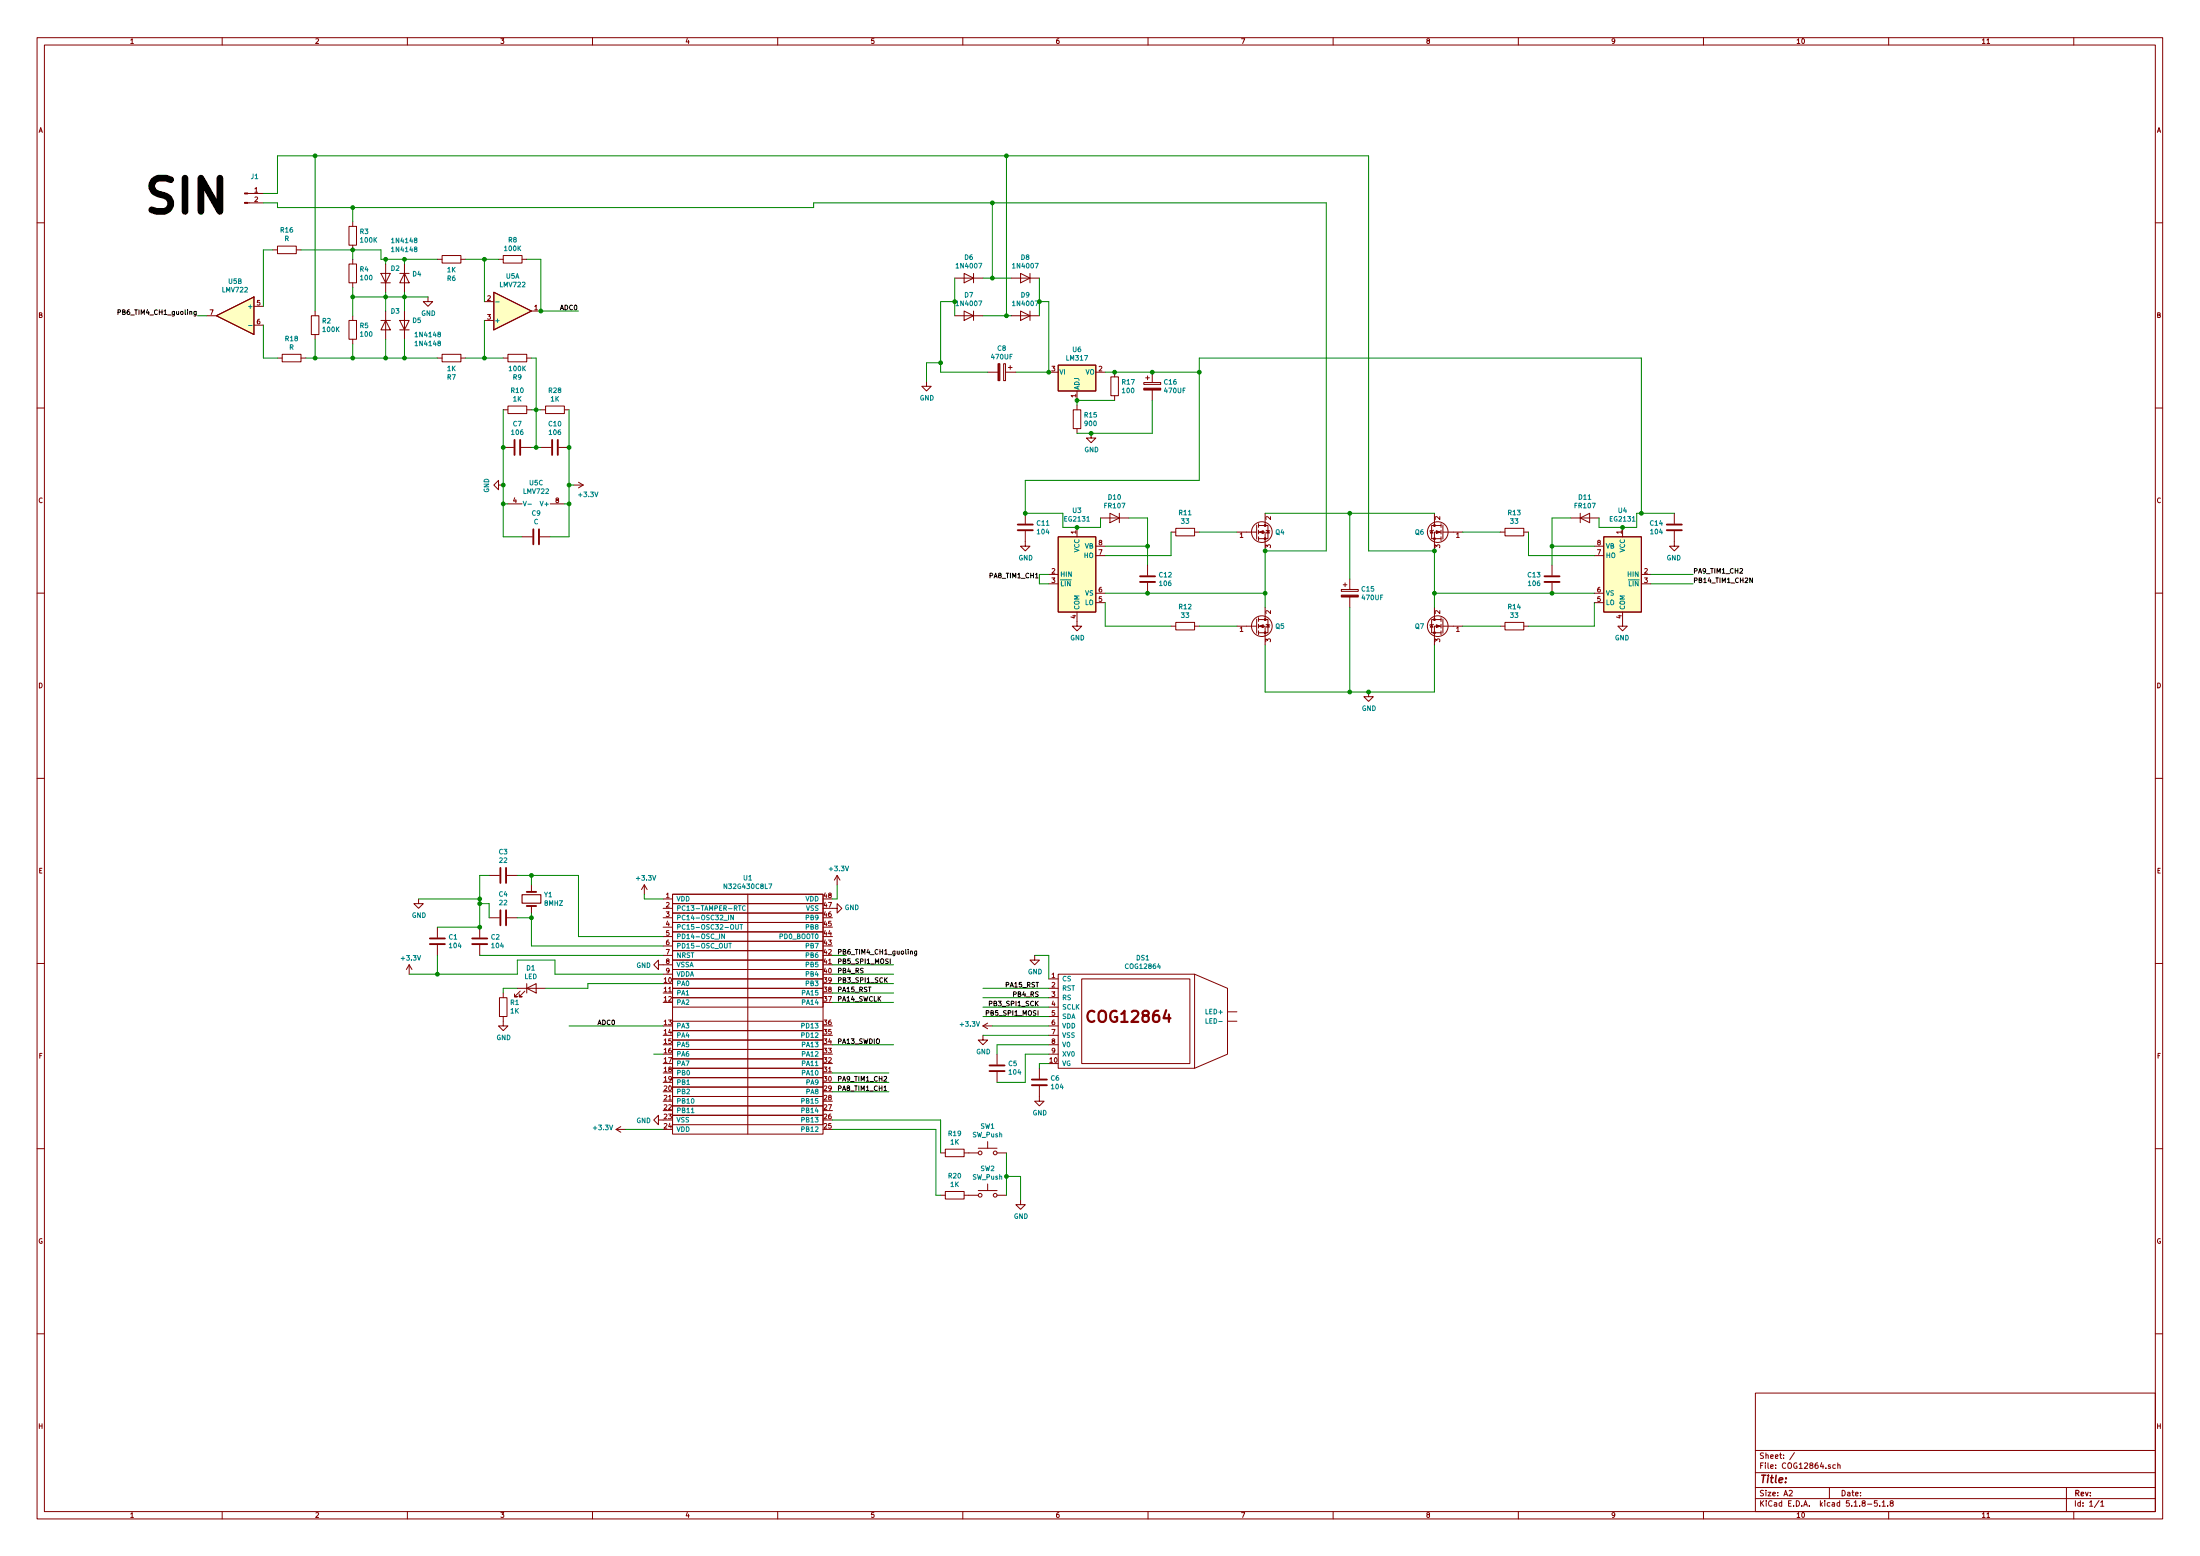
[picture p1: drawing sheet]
EESchema Schematic File Version 4
EELAYER 30 0
EELAYER END
$Descr A2 23386 16535
encoding utf-8
Sheet 1 1
Title ""
Date ""
Rev ""
Comp ""
Comment1 ""
Comment2 ""
Comment3 ""
Comment4 ""
$EndDescr
$Comp
L COG12864-rescue:N32G430C8L7-N32G430C8L7 U1
U 1 1
P 7950 10800
F 0 "U1" H 7950 12275 50  0000 C CNN
F 1 "N32G430C8L7" H 7950 12184 50  0000 C CNN
F 2 "" H 7900 12200 50  0001 C CNN
F 3 "" H 7900 12200 50  0001 C CNN
	1    7950 10800
	1    0    0    -1  
$EndComp
Text Label 8900 10450 0    50   ~ 0
PB3_SPI1_SCK
Text Label 8900 10250 0    50   ~ 0
PB5_SPI1_MOSI
$Comp
L power:GND #PWR012
U 1 1
P 11000 10150
F 0 "#PWR012" H 11000 9900 50  0001 C CNN
F 1 "GND" H 11005 9977 50  0000 C CNN
F 2 "" H 11000 10150 50  0001 C CNN
F 3 "" H 11000 10150 50  0001 C CNN
	1    11000 10150
	1    0    0    -1  
$EndComp
Wire Wire Line
	11000 10150 11150 10150
Wire Wire Line
	11150 10150 11150 10400
Text Label 8900 10550 0    50   ~ 0
PA15_RST
Text Label 8900 10350 0    50   ~ 0
PB4_RS
Text Label 11050 10800 2    50   ~ 0
PB5_SPI1_MOSI
Text Label 11050 10700 2    50   ~ 0
PB3_SPI1_SCK
Wire Wire Line
	11150 10800 10450 10800
Wire Wire Line
	10450 10700 11150 10700
Wire Wire Line
	10450 10600 11150 10600
Wire Wire Line
	10450 10500 11150 10500
Wire Wire Line
	8850 10250 9500 10250
Wire Wire Line
	8850 10450 9500 10450
$Comp
L power:+3.3V #PWR011
U 1 1
P 10550 10900
F 0 "#PWR011" H 10550 10750 50  0001 C CNN
F 1 "+3.3V" V 10565 11028 50  0000 L CNN
F 2 "" H 10550 10900 50  0001 C CNN
F 3 "" H 10550 10900 50  0001 C CNN
	1    10550 10900
	0    -1   -1   0   
$EndComp
$Comp
L power:GND #PWR010
U 1 1
P 10450 11000
F 0 "#PWR010" H 10450 10750 50  0001 C CNN
F 1 "GND" H 10455 10827 50  0000 C CNN
F 2 "" H 10450 11000 50  0001 C CNN
F 3 "" H 10450 11000 50  0001 C CNN
	1    10450 11000
	1    0    0    -1  
$EndComp
$Comp
L Device:C C6
U 1 1
P 11050 11500
F 0 "C6" H 11165 11546 50  0000 L CNN
F 1 "104" H 11165 11455 50  0000 L CNN
F 2 "" H 11088 11350 50  0001 C CNN
F 3 "~" H 11050 11500 50  0001 C CNN
	1    11050 11500
	1    0    0    -1  
$EndComp
$Comp
L Device:C C5
U 1 1
P 10600 11350
F 0 "C5" H 10485 11304 50  0000 R CNN
F 1 "104" H 10485 11395 50  0000 R CNN
F 2 "" H 10638 11200 50  0001 C CNN
F 3 "~" H 10600 11350 50  0001 C CNN
	1    10600 11350
	-1   0    0    1   
$EndComp
Wire Wire Line
	10600 11500 10900 11500
Wire Wire Line
	10900 11500 10900 11200
Wire Wire Line
	10900 11200 11150 11200
Wire Wire Line
	10600 11200 10600 11100
Wire Wire Line
	10600 11100 11150 11100
Wire Wire Line
	10550 10900 11150 10900
Wire Wire Line
	10450 11000 11150 11000
Wire Wire Line
	11050 11350 11050 11300
Wire Wire Line
	11050 11300 11150 11300
$Comp
L power:GND #PWR013
U 1 1
P 11050 11650
F 0 "#PWR013" H 11050 11400 50  0001 C CNN
F 1 "GND" H 11055 11477 50  0000 C CNN
F 2 "" H 11050 11650 50  0001 C CNN
F 3 "" H 11050 11650 50  0001 C CNN
	1    11050 11650
	1    0    0    -1  
$EndComp
$Comp
L COG12864:COG12864 DS1
U 1 1
P 12000 10750
F 0 "DS1" H 12150 11325 50  0000 C CNN
F 1 "COG12864" H 12150 11234 50  0000 C CNN
F 2 "" H 11900 11200 50  0001 C CNN
F 3 "" H 11900 11200 50  0001 C CNN
	1    12000 10750
	1    0    0    -1  
$EndComp
Text Label 8900 11100 0    50   ~ 0
PA13_SWDIO
Text Label 8900 10650 0    50   ~ 0
PA14_SWCLK
Wire Wire Line
	8850 10650 9500 10650
Wire Wire Line
	8850 11100 9500 11100
Wire Wire Line
	8850 10350 9500 10350
Wire Wire Line
	8850 10550 9500 10550
Text Label 11050 10500 2    50   ~ 0
PA15_RST
Text Label 11050 10600 2    50   ~ 0
PB4_RS
$Comp
L Device:LED D1
U 1 1
P 5650 10500
F 0 "D1" H 5643 10717 50  0000 C CNN
F 1 "LED" H 5643 10626 50  0000 C CNN
F 2 "" H 5650 10500 50  0001 C CNN
F 3 "~" H 5650 10500 50  0001 C CNN
	1    5650 10500
	1    0    0    -1  
$EndComp
$Comp
L Device:R R1
U 1 1
P 5350 10700
F 0 "R1" H 5280 10654 50  0000 R CNN
F 1 "1K" H 5280 10745 50  0000 R CNN
F 2 "" V 5280 10700 50  0001 C CNN
F 3 "~" H 5350 10700 50  0001 C CNN
	1    5350 10700
	-1   0    0    1   
$EndComp
$Comp
L power:GND #PWR03
U 1 1
P 5350 10850
F 0 "#PWR03" H 5350 10600 50  0001 C CNN
F 1 "GND" H 5355 10677 50  0000 C CNN
F 2 "" H 5350 10850 50  0001 C CNN
F 3 "" H 5350 10850 50  0001 C CNN
	1    5350 10850
	1    0    0    -1  
$EndComp
$Comp
L power:+3.3V #PWR05
U 1 1
P 6850 9500
F 0 "#PWR05" H 6850 9350 50  0001 C CNN
F 1 "+3.3V" H 6865 9673 50  0000 C CNN
F 2 "" H 6850 9500 50  0001 C CNN
F 3 "" H 6850 9500 50  0001 C CNN
	1    6850 9500
	1    0    0    -1  
$EndComp
$Comp
L power:+3.3V #PWR09
U 1 1
P 8900 9400
F 0 "#PWR09" H 8900 9250 50  0001 C CNN
F 1 "+3.3V" H 8915 9573 50  0000 C CNN
F 2 "" H 8900 9400 50  0001 C CNN
F 3 "" H 8900 9400 50  0001 C CNN
	1    8900 9400
	1    0    0    -1  
$EndComp
Wire Wire Line
	6850 9500 6850 9550
Wire Wire Line
	6850 9550 7050 9550
Wire Wire Line
	8900 9400 8900 9550
Wire Wire Line
	8900 9550 8850 9550
$Comp
L power:+3.3V #PWR04
U 1 1
P 6650 12000
F 0 "#PWR04" H 6650 11850 50  0001 C CNN
F 1 "+3.3V" V 6665 12128 50  0000 L CNN
F 2 "" H 6650 12000 50  0001 C CNN
F 3 "" H 6650 12000 50  0001 C CNN
	1    6650 12000
	0    -1   -1   0   
$EndComp
Wire Wire Line
	6650 12000 7050 12000
$Comp
L power:GND #PWR07
U 1 1
P 7050 11900
F 0 "#PWR07" H 7050 11650 50  0001 C CNN
F 1 "GND" V 7055 11772 50  0000 R CNN
F 2 "" H 7050 11900 50  0001 C CNN
F 3 "" H 7050 11900 50  0001 C CNN
	1    7050 11900
	0    1    1    0   
$EndComp
$Comp
L power:GND #PWR08
U 1 1
P 8850 9650
F 0 "#PWR08" H 8850 9400 50  0001 C CNN
F 1 "GND" V 8855 9522 50  0000 R CNN
F 2 "" H 8850 9650 50  0001 C CNN
F 3 "" H 8850 9650 50  0001 C CNN
	1    8850 9650
	0    -1   -1   0   
$EndComp
$Comp
L power:GND #PWR06
U 1 1
P 7050 10250
F 0 "#PWR06" H 7050 10000 50  0001 C CNN
F 1 "GND" V 7055 10122 50  0000 R CNN
F 2 "" H 7050 10250 50  0001 C CNN
F 3 "" H 7050 10250 50  0001 C CNN
	1    7050 10250
	0    1    1    0   
$EndComp
Wire Wire Line
	6250 10450 6250 10500
Wire Wire Line
	6250 10450 7050 10450
$Comp
L power:+3.3V #PWR01
U 1 1
P 4350 10350
F 0 "#PWR01" H 4350 10200 50  0001 C CNN
F 1 "+3.3V" H 4365 10523 50  0000 C CNN
F 2 "" H 4350 10350 50  0001 C CNN
F 3 "" H 4350 10350 50  0001 C CNN
	1    4350 10350
	1    0    0    -1  
$EndComp
Wire Wire Line
	5350 10550 5350 10500
Wire Wire Line
	5350 10500 5500 10500
Wire Wire Line
	6250 10500 5800 10500
Wire Wire Line
	5900 10350 7050 10350
$Comp
L Device:Crystal Y1
U 1 1
P 5650 9550
F 0 "Y1" V 5604 9681 50  0000 L CNN
F 1 "8MHZ" V 5695 9681 50  0000 L CNN
F 2 "" H 5650 9550 50  0001 C CNN
F 3 "~" H 5650 9550 50  0001 C CNN
	1    5650 9550
	0    1    1    0   
$EndComp
$Comp
L Device:C C4
U 1 1
P 5350 9750
F 0 "C4" V 5098 9750 50  0000 C CNN
F 1 "22" V 5189 9750 50  0000 C CNN
F 2 "" H 5388 9600 50  0001 C CNN
F 3 "~" H 5350 9750 50  0001 C CNN
	1    5350 9750
	0    1    1    0   
$EndComp
$Comp
L Device:C C3
U 1 1
P 5350 9300
F 0 "C3" V 5098 9300 50  0000 C CNN
F 1 "22" V 5189 9300 50  0000 C CNN
F 2 "" H 5388 9150 50  0001 C CNN
F 3 "~" H 5350 9300 50  0001 C CNN
	1    5350 9300
	0    1    1    0   
$EndComp
$Comp
L Device:C C2
U 1 1
P 5100 10000
F 0 "C2" H 5215 10046 50  0000 L CNN
F 1 "104" H 5215 9955 50  0000 L CNN
F 2 "" H 5138 9850 50  0001 C CNN
F 3 "~" H 5100 10000 50  0001 C CNN
	1    5100 10000
	1    0    0    -1  
$EndComp
$Comp
L Device:C C1
U 1 1
P 4650 10000
F 0 "C1" H 4765 10046 50  0000 L CNN
F 1 "104" H 4765 9955 50  0000 L CNN
F 2 "" H 4688 9850 50  0001 C CNN
F 3 "~" H 4650 10000 50  0001 C CNN
	1    4650 10000
	1    0    0    -1  
$EndComp
Wire Wire Line
	5500 9300 5650 9300
Wire Wire Line
	5650 9300 5650 9400
Wire Wire Line
	5500 9750 5650 9750
Wire Wire Line
	5650 9750 5650 9700
Wire Wire Line
	5100 9850 5100 9600
Wire Wire Line
	5100 9300 5200 9300
Wire Wire Line
	5200 9750 5200 9600
Wire Wire Line
	5200 9600 5100 9600
Connection ~ 5100 9600
Wire Wire Line
	5100 9600 5100 9550
Wire Wire Line
	4650 9850 5100 9850
Connection ~ 5100 9850
Wire Wire Line
	5100 10150 7050 10150
Wire Wire Line
	4350 10350 4650 10350
Wire Wire Line
	5500 10350 5500 10200
Wire Wire Line
	5500 10200 5900 10200
Wire Wire Line
	5900 10200 5900 10350
Wire Wire Line
	4650 10150 4650 10350
Connection ~ 4650 10350
Wire Wire Line
	4650 10350 5500 10350
Wire Wire Line
	5650 9750 5650 10050
Wire Wire Line
	5650 10050 7050 10050
Connection ~ 5650 9750
Wire Wire Line
	5650 9300 6150 9300
Wire Wire Line
	6150 9300 6150 9950
Wire Wire Line
	6150 9950 7050 9950
Connection ~ 5650 9300
$Comp
L power:GND #PWR02
U 1 1
P 4450 9550
F 0 "#PWR02" H 4450 9300 50  0001 C CNN
F 1 "GND" H 4455 9377 50  0000 C CNN
F 2 "" H 4450 9550 50  0001 C CNN
F 3 "" H 4450 9550 50  0001 C CNN
	1    4450 9550
	1    0    0    -1  
$EndComp
Wire Wire Line
	4450 9550 5100 9550
Connection ~ 5100 9550
Wire Wire Line
	5100 9550 5100 9300
$Comp
L Connector:Conn_01x02_Male J1
U 1 1
P 2600 2050
F 0 "J1" H 2708 2231 50  0000 C CNN
F 1 "Conn_01x02_Male" H 2708 2140 50  0001 C CNN
F 2 "" H 2600 2050 50  0001 C CNN
F 3 "~" H 2600 2050 50  0001 C CNN
	1    2600 2050
	1    0    0    -1  
$EndComp
Text Label 6350 10900 0    50   ~ 0
ADC0
Wire Wire Line
	8850 11500 9450 11500
Wire Wire Line
	8850 11400 9450 11400
Text Label 8900 11600 0    50   ~ 0
PA8_TIM1_CH1
$Comp
L Device:R R8
U 1 1
P 5450 2750
F 0 "R8" V 5243 2750 50  0000 C CNN
F 1 "100K" V 5334 2750 50  0000 C CNN
F 2 "" V 5380 2750 50  0001 C CNN
F 3 "~" H 5450 2750 50  0001 C CNN
	1    5450 2750
	0    1    1    0   
$EndComp
$Comp
L Device:R R6
U 1 1
P 4800 2750
F 0 "R6" V 4593 2750 50  0000 C CNN
F 1 "1K" V 4684 2750 50  0000 C CNN
F 2 "" V 4730 2750 50  0001 C CNN
F 3 "~" H 4800 2750 50  0001 C CNN
	1    4800 2750
	0    1    -1   0   
$EndComp
$Comp
L Device:R R7
U 1 1
P 4800 3800
F 0 "R7" V 4593 3800 50  0000 C CNN
F 1 "1K" V 4684 3800 50  0000 C CNN
F 2 "" V 4730 3800 50  0001 C CNN
F 3 "~" H 4800 3800 50  0001 C CNN
	1    4800 3800
	0    1    -1   0   
$EndComp
$Comp
L Device:R R9
U 1 1
P 5500 3800
F 0 "R9" V 5293 3800 50  0000 C CNN
F 1 "100K" V 5384 3800 50  0000 C CNN
F 2 "" V 5430 3800 50  0001 C CNN
F 3 "~" H 5500 3800 50  0001 C CNN
	1    5500 3800
	0    1    -1   0   
$EndComp
Wire Wire Line
	5600 2750 5750 2750
Wire Wire Line
	5750 2750 5750 3300
Wire Wire Line
	5300 2750 5150 2750
Wire Wire Line
	5150 3200 5150 2750
Connection ~ 5150 2750
Wire Wire Line
	5150 2750 4950 2750
Wire Wire Line
	5150 3400 5150 3800
Wire Wire Line
	5150 3800 5350 3800
Wire Wire Line
	4950 3800 5150 3800
Connection ~ 5150 3800
Wire Wire Line
	5650 3800 5700 3800
$Comp
L Device:R R4
U 1 1
P 3750 2900
F 0 "R4" H 3820 2946 50  0000 L CNN
F 1 "100" H 3820 2855 50  0000 L CNN
F 2 "" V 3680 2900 50  0001 C CNN
F 3 "~" H 3750 2900 50  0001 C CNN
	1    3750 2900
	1    0    0    -1  
$EndComp
$Comp
L Device:R R5
U 1 1
P 3750 3500
F 0 "R5" H 3820 3546 50  0000 L CNN
F 1 "100" H 3820 3455 50  0000 L CNN
F 2 "" V 3680 3500 50  0001 C CNN
F 3 "~" H 3750 3500 50  0001 C CNN
	1    3750 3500
	1    0    0    -1  
$EndComp
Wire Wire Line
	3750 3650 3750 3800
Wire Wire Line
	3750 2650 4050 2650
Wire Wire Line
	4050 2650 4050 2750
Wire Wire Line
	2800 2150 2950 2150
Wire Wire Line
	2950 2150 2950 2200
Wire Wire Line
	2800 2050 2950 2050
Wire Wire Line
	2950 2050 2950 1650
Wire Wire Line
	8650 2200 8650 2150
$Comp
L power:GND #PWR019
U 1 1
P 5350 5150
F 0 "#PWR019" H 5350 4900 50  0001 C CNN
F 1 "GND" H 5355 4977 50  0000 C CNN
F 2 "" H 5350 5150 50  0001 C CNN
F 3 "" H 5350 5150 50  0001 C CNN
	1    5350 5150
	0    1    1    0   
$EndComp
$Comp
L power:+3.3V #PWR018
U 1 1
P 6100 5150
F 0 "#PWR018" H 6100 5000 50  0001 C CNN
F 1 "+3.3V" V 6200 5300 50  0000 C CNN
F 2 "" H 6100 5150 50  0001 C CNN
F 3 "" H 6100 5150 50  0001 C CNN
	1    6100 5150
	0    1    1    0   
$EndComp
$Comp
L Device:Q_NMOS_GDS Q6
U 1 1
P 15350 5650
F 0 "Q6" H 15555 5650 50  0000 L CNN
F 1 "Q_NMOS_GDS" H 15554 5605 50  0001 L CNN
F 2 "" H 15550 5750 50  0001 C CNN
F 3 "~" H 15350 5650 50  0001 C CNN
	1    15350 5650
	-1   0    0    -1  
$EndComp
$Comp
L Device:Q_NMOS_GDS Q7
U 1 1
P 15350 6650
F 0 "Q7" H 15555 6650 50  0000 L CNN
F 1 "Q_NMOS_GDS" H 15554 6605 50  0001 L CNN
F 2 "" H 15550 6750 50  0001 C CNN
F 3 "~" H 15350 6650 50  0001 C CNN
	1    15350 6650
	-1   0    0    -1  
$EndComp
Wire Wire Line
	15250 7350 15250 6850
$Comp
L Device:Q_NMOS_GDS Q4
U 1 1
P 13350 5650
F 0 "Q4" H 13555 5650 50  0000 L CNN
F 1 "Q_NMOS_GDS" H 13554 5605 50  0001 L CNN
F 2 "" H 13550 5750 50  0001 C CNN
F 3 "~" H 13350 5650 50  0001 C CNN
	1    13350 5650
	1    0    0    -1  
$EndComp
$Comp
L Device:Q_NMOS_GDS Q5
U 1 1
P 13350 6650
F 0 "Q5" H 13555 6650 50  0000 L CNN
F 1 "Q_NMOS_GDS" H 13554 6605 50  0001 L CNN
F 2 "" H 13550 6750 50  0001 C CNN
F 3 "~" H 13350 6650 50  0001 C CNN
	1    13350 6650
	1    0    0    -1  
$EndComp
Wire Wire Line
	13450 7350 13450 6850
Wire Wire Line
	8650 2150 10550 2150
Wire Wire Line
	14100 5850 13450 5850
Wire Wire Line
	14100 2150 14100 5850
Connection ~ 13450 5850
Wire Wire Line
	14550 1650 14550 5850
Wire Wire Line
	14550 5850 15250 5850
Connection ~ 15250 5850
Wire Wire Line
	2950 2200 3750 2200
Text Notes 2000 1900 0    354  ~ 0
~
Text Label 1500 2300 0    354  ~ 71
SIN
Wire Wire Line
	4650 2750 4300 2750
$Comp
L power:GND #PWR014
U 1 1
P 4550 3150
F 0 "#PWR014" H 4550 2900 50  0001 C CNN
F 1 "GND" H 4555 2977 50  0000 C CNN
F 2 "" H 4550 3150 50  0001 C CNN
F 3 "" H 4550 3150 50  0001 C CNN
	1    4550 3150
	1    0    0    -1  
$EndComp
Wire Wire Line
	6050 10900 7050 10900
$Comp
L Device:R R2
U 1 1
P 3350 3450
F 0 "R2" H 3420 3496 50  0000 L CNN
F 1 "100K" H 3420 3405 50  0000 L CNN
F 2 "" V 3280 3450 50  0001 C CNN
F 3 "~" H 3350 3450 50  0001 C CNN
	1    3350 3450
	1    0    0    -1  
$EndComp
$Comp
L Device:R R3
U 1 1
P 3750 2500
F 0 "R3" H 3820 2546 50  0000 L CNN
F 1 "100K" H 3820 2455 50  0000 L CNN
F 2 "" V 3680 2500 50  0001 C CNN
F 3 "~" H 3750 2500 50  0001 C CNN
	1    3750 2500
	1    0    0    -1  
$EndComp
Wire Wire Line
	3750 2350 3750 2200
Connection ~ 3750 2200
Wire Wire Line
	3350 3300 3350 1650
Wire Wire Line
	2950 1650 3350 1650
Connection ~ 3350 1650
Wire Wire Line
	3350 1650 10700 1650
Wire Wire Line
	3350 3600 3350 3800
Wire Wire Line
	3350 3800 3750 3800
Connection ~ 3750 3800
Wire Wire Line
	3750 3800 4100 3800
Wire Wire Line
	3750 2750 3750 2650
Connection ~ 3750 2650
$Comp
L Diode:1N4148 D4
U 1 1
P 4300 2950
F 0 "D4" V 4254 3030 50  0000 L CNN
F 1 "1N4148" V 3900 2800 50  0000 L CNN
F 2 "Diode_THT:D_DO-35_SOD27_P7.62mm_Horizontal" H 4300 2775 50  0001 C CNN
F 3 "https://assets.nexperia.com/documents/data-sheet/1N4148_1N4448.pdf" H 4300 2950 50  0001 C CNN
	1    4300 2950
	0    1    1    0   
$EndComp
$Comp
L Diode:1N4148 D2
U 1 1
P 4100 2950
F 0 "D2" V 4200 2900 50  0000 R CNN
F 1 "1N4148" V 4400 2900 50  0000 R CNN
F 2 "Diode_THT:D_DO-35_SOD27_P7.62mm_Horizontal" H 4100 2775 50  0001 C CNN
F 3 "https://assets.nexperia.com/documents/data-sheet/1N4148_1N4448.pdf" H 4100 2950 50  0001 C CNN
	1    4100 2950
	0    -1   -1   0   
$EndComp
Wire Wire Line
	4100 2800 4100 2750
Connection ~ 4100 2750
Wire Wire Line
	4100 2750 4050 2750
Wire Wire Line
	4300 2800 4300 2750
Connection ~ 4300 2750
Wire Wire Line
	4300 2750 4100 2750
$Comp
L Diode:1N4148 D3
U 1 1
P 4100 3450
F 0 "D3" V 3950 3500 50  0000 L CNN
F 1 "1N4148" V 4200 3750 50  0000 L CNN
F 2 "Diode_THT:D_DO-35_SOD27_P7.62mm_Horizontal" H 4100 3275 50  0001 C CNN
F 3 "https://assets.nexperia.com/documents/data-sheet/1N4148_1N4448.pdf" H 4100 3450 50  0001 C CNN
	1    4100 3450
	0    1    1    0   
$EndComp
$Comp
L Diode:1N4148 D5
U 1 1
P 4300 3450
F 0 "D5" V 4346 3370 50  0000 R CNN
F 1 "1N4148" V 4100 3350 50  0000 R CNN
F 2 "Diode_THT:D_DO-35_SOD27_P7.62mm_Horizontal" H 4300 3275 50  0001 C CNN
F 3 "https://assets.nexperia.com/documents/data-sheet/1N4148_1N4448.pdf" H 4300 3450 50  0001 C CNN
	1    4300 3450
	0    -1   -1   0   
$EndComp
Wire Wire Line
	4100 3150 4300 3150
Wire Wire Line
	4300 3100 4300 3150
Connection ~ 4300 3150
Wire Wire Line
	4300 3150 4550 3150
Wire Wire Line
	3750 3050 3750 3150
Wire Wire Line
	4100 3100 4100 3150
Connection ~ 4100 3150
Wire Wire Line
	4100 3150 4100 3300
Wire Wire Line
	4300 3300 4300 3150
Wire Wire Line
	3750 3150 4100 3150
Connection ~ 3750 3150
Wire Wire Line
	3750 3150 3750 3350
Wire Wire Line
	4100 3600 4100 3800
Connection ~ 4100 3800
Wire Wire Line
	4100 3800 4300 3800
Wire Wire Line
	4300 3600 4300 3800
Connection ~ 4300 3800
Wire Wire Line
	4300 3800 4650 3800
$Comp
L Device:R R10
U 1 1
P 5500 4350
F 0 "R10" V 5293 4350 50  0000 C CNN
F 1 "1K" V 5384 4350 50  0000 C CNN
F 2 "" V 5430 4350 50  0001 C CNN
F 3 "~" H 5500 4350 50  0001 C CNN
	1    5500 4350
	0    1    1    0   
$EndComp
$Comp
L Device:R R28
U 1 1
P 5900 4350
F 0 "R28" V 5693 4350 50  0000 C CNN
F 1 "1K" V 5784 4350 50  0000 C CNN
F 2 "" V 5830 4350 50  0001 C CNN
F 3 "~" H 5900 4350 50  0001 C CNN
	1    5900 4350
	0    1    1    0   
$EndComp
$Comp
L Device:C C7
U 1 1
P 5500 4750
F 0 "C7" V 5248 4750 50  0000 C CNN
F 1 "106" V 5339 4750 50  0000 C CNN
F 2 "" H 5538 4600 50  0001 C CNN
F 3 "~" H 5500 4750 50  0001 C CNN
	1    5500 4750
	0    1    1    0   
$EndComp
$Comp
L Device:C C10
U 1 1
P 5900 4750
F 0 "C10" V 5648 4750 50  0000 C CNN
F 1 "106" V 5739 4750 50  0000 C CNN
F 2 "" H 5938 4600 50  0001 C CNN
F 3 "~" H 5900 4750 50  0001 C CNN
	1    5900 4750
	0    1    1    0   
$EndComp
Wire Wire Line
	6050 4350 6050 4750
Wire Wire Line
	5650 4350 5700 4350
Wire Wire Line
	5650 4750 5700 4750
Wire Wire Line
	5700 4350 5700 4750
Connection ~ 5700 4350
Wire Wire Line
	5700 4350 5750 4350
Connection ~ 5700 4750
Wire Wire Line
	5700 4750 5750 4750
Wire Wire Line
	5700 3800 5700 4350
Wire Wire Line
	5350 4350 5350 4750
Wire Wire Line
	6000 5350 6050 5350
Wire Wire Line
	6050 5350 6050 5150
Connection ~ 6050 4750
Wire Wire Line
	5400 5350 5350 5350
Connection ~ 5350 4750
$Comp
L Device:C C9
U 1 1
P 5700 5700
F 0 "C9" V 5448 5700 50  0000 C CNN
F 1 "C" V 5539 5700 50  0000 C CNN
F 2 "" H 5738 5550 50  0001 C CNN
F 3 "~" H 5700 5700 50  0001 C CNN
	1    5700 5700
	0    1    1    0   
$EndComp
Wire Wire Line
	5850 5700 6050 5700
Wire Wire Line
	6050 5700 6050 5350
Connection ~ 6050 5350
Wire Wire Line
	5550 5700 5350 5700
Wire Wire Line
	5350 5700 5350 5350
Connection ~ 5350 5350
Wire Wire Line
	6100 5150 6050 5150
Connection ~ 6050 5150
Wire Wire Line
	6050 5150 6050 4750
Text Label 5950 3300 0    50   ~ 0
ADC0
Wire Wire Line
	5750 3300 6150 3300
Text Label 8900 11500 0    50   ~ 0
PA9_TIM1_CH2
Wire Wire Line
	8850 11600 9450 11600
$Comp
L Driver_FET:IR2103 U3
U 1 1
P 11450 6100
F 0 "U3" H 11450 6781 50  0000 C CNN
F 1 "EG2131" H 11450 6690 50  0000 C CNN
F 2 "" H 11450 6100 50  0001 C CIN
F 3 "" H 11450 6100 50  0001 C CNN
	1    11450 6100
	1    0    0    -1  
$EndComp
Wire Wire Line
	13450 5850 13450 6300
Wire Wire Line
	15250 5850 15250 6300
Wire Wire Line
	11750 6300 12200 6300
Connection ~ 13450 6300
Wire Wire Line
	13450 6300 13450 6450
$Comp
L Device:R R12
U 1 1
P 12600 6650
F 0 "R12" V 12393 6650 50  0000 C CNN
F 1 "33" V 12484 6650 50  0000 C CNN
F 2 "" V 12530 6650 50  0001 C CNN
F 3 "~" H 12600 6650 50  0001 C CNN
	1    12600 6650
	0    1    1    0   
$EndComp
$Comp
L Device:R R11
U 1 1
P 12600 5650
F 0 "R11" V 12393 5650 50  0000 C CNN
F 1 "33" V 12484 5650 50  0000 C CNN
F 2 "" V 12530 5650 50  0001 C CNN
F 3 "~" H 12600 5650 50  0001 C CNN
	1    12600 5650
	0    1    1    0   
$EndComp
$Comp
L Device:D D10
U 1 1
P 11850 5500
F 0 "D10" H 11850 5283 50  0000 C CNN
F 1 "FR107" H 11850 5374 50  0000 C CNN
F 2 "" H 11850 5500 50  0001 C CNN
F 3 "~" H 11850 5500 50  0001 C CNN
	1    11850 5500
	-1   0    0    1   
$EndComp
$Comp
L Device:C C12
U 1 1
P 12200 6150
F 0 "C12" H 12315 6196 50  0000 L CNN
F 1 "106" H 12315 6105 50  0000 L CNN
F 2 "" H 12238 6000 50  0001 C CNN
F 3 "~" H 12200 6150 50  0001 C CNN
	1    12200 6150
	1    0    0    -1  
$EndComp
Connection ~ 12200 6300
Wire Wire Line
	12200 6300 13450 6300
Wire Wire Line
	12000 5500 12200 5500
Wire Wire Line
	12200 5500 12200 5800
Wire Wire Line
	11750 5800 12200 5800
Connection ~ 12200 5800
Wire Wire Line
	12200 5800 12200 6000
Wire Wire Line
	11750 5900 12450 5900
Wire Wire Line
	12450 5900 12450 5650
Wire Wire Line
	12750 5650 13150 5650
Wire Wire Line
	11750 6650 11750 6400
Wire Wire Line
	12750 6650 13150 6650
$Comp
L power:GND #PWR017
U 1 1
P 11450 6600
F 0 "#PWR017" H 11450 6350 50  0001 C CNN
F 1 "GND" H 11455 6427 50  0000 C CNN
F 2 "" H 11450 6600 50  0001 C CNN
F 3 "" H 11450 6600 50  0001 C CNN
	1    11450 6600
	1    0    0    -1  
$EndComp
$Comp
L power:GND #PWR016
U 1 1
P 10900 5750
F 0 "#PWR016" H 10900 5500 50  0001 C CNN
F 1 "GND" H 10905 5577 50  0000 C CNN
F 2 "" H 10900 5750 50  0001 C CNN
F 3 "" H 10900 5750 50  0001 C CNN
	1    10900 5750
	1    0    0    -1  
$EndComp
$Comp
L Device:C C11
U 1 1
P 10900 5600
F 0 "C11" H 11015 5646 50  0000 L CNN
F 1 "104" H 11015 5555 50  0000 L CNN
F 2 "" H 10938 5450 50  0001 C CNN
F 3 "~" H 10900 5600 50  0001 C CNN
	1    10900 5600
	1    0    0    -1  
$EndComp
Wire Wire Line
	11450 5600 11300 5600
Wire Wire Line
	11300 5600 11300 5450
Wire Wire Line
	11700 5500 11700 5600
Wire Wire Line
	11700 5600 11450 5600
Connection ~ 11450 5600
$Comp
L Diode:1N4007 D8
U 1 1
P 10900 2950
F 0 "D8" H 10900 2733 50  0000 C CNN
F 1 "1N4007" H 10900 2824 50  0000 C CNN
F 2 "Diode_THT:D_DO-41_SOD81_P10.16mm_Horizontal" H 10900 2775 50  0001 C CNN
F 3 "http://www.vishay.com/docs/88503/1n4001.pdf" H 10900 2950 50  0001 C CNN
	1    10900 2950
	-1   0    0    1   
$EndComp
$Comp
L Diode:1N4007 D9
U 1 1
P 10900 3350
F 0 "D9" H 10900 3133 50  0000 C CNN
F 1 "1N4007" H 10900 3224 50  0000 C CNN
F 2 "Diode_THT:D_DO-41_SOD81_P10.16mm_Horizontal" H 10900 3175 50  0001 C CNN
F 3 "http://www.vishay.com/docs/88503/1n4001.pdf" H 10900 3350 50  0001 C CNN
	1    10900 3350
	-1   0    0    1   
$EndComp
$Comp
L Diode:1N4007 D6
U 1 1
P 10300 2950
F 0 "D6" H 10300 2733 50  0000 C CNN
F 1 "1N4007" H 10300 2824 50  0000 C CNN
F 2 "Diode_THT:D_DO-41_SOD81_P10.16mm_Horizontal" H 10300 2775 50  0001 C CNN
F 3 "http://www.vishay.com/docs/88503/1n4001.pdf" H 10300 2950 50  0001 C CNN
	1    10300 2950
	-1   0    0    1   
$EndComp
$Comp
L Diode:1N4007 D7
U 1 1
P 10300 3350
F 0 "D7" H 10300 3133 50  0000 C CNN
F 1 "1N4007" H 10300 3224 50  0000 C CNN
F 2 "Diode_THT:D_DO-41_SOD81_P10.16mm_Horizontal" H 10300 3175 50  0001 C CNN
F 3 "http://www.vishay.com/docs/88503/1n4001.pdf" H 10300 3350 50  0001 C CNN
	1    10300 3350
	-1   0    0    1   
$EndComp
Wire Wire Line
	10450 2950 10550 2950
Wire Wire Line
	10450 3350 10700 3350
Wire Wire Line
	10150 2950 10150 3200
Wire Wire Line
	11050 2950 11050 3200
Wire Wire Line
	10550 2150 10550 2950
Connection ~ 10550 2150
Wire Wire Line
	10550 2150 14100 2150
Connection ~ 10550 2950
Wire Wire Line
	10550 2950 10750 2950
Wire Wire Line
	10700 1650 10700 3350
Connection ~ 10700 1650
Wire Wire Line
	10700 1650 14550 1650
Connection ~ 10700 3350
Wire Wire Line
	10700 3350 10750 3350
$Comp
L Device:CP C8
U 1 1
P 10650 3950
F 0 "C8" V 10395 3950 50  0000 C CNN
F 1 "470UF" V 10486 3950 50  0000 C CNN
F 2 "" H 10688 3800 50  0001 C CNN
F 3 "~" H 10650 3950 50  0001 C CNN
	1    10650 3950
	0    1    1    0   
$EndComp
Wire Wire Line
	10800 3950 11150 3950
Wire Wire Line
	11150 3200 11050 3200
Connection ~ 11050 3200
Wire Wire Line
	11050 3200 11050 3350
Wire Wire Line
	10500 3950 10000 3950
Wire Wire Line
	10000 3950 10000 3850
Wire Wire Line
	10000 3200 10150 3200
Connection ~ 10150 3200
Wire Wire Line
	10150 3200 10150 3350
$Comp
L power:GND #PWR015
U 1 1
P 9850 4050
F 0 "#PWR015" H 9850 3800 50  0001 C CNN
F 1 "GND" H 9855 3877 50  0000 C CNN
F 2 "" H 9850 4050 50  0001 C CNN
F 3 "" H 9850 4050 50  0001 C CNN
	1    9850 4050
	1    0    0    -1  
$EndComp
Wire Wire Line
	9850 4050 9850 3850
Wire Wire Line
	9850 3850 10000 3850
Connection ~ 10000 3850
Wire Wire Line
	10000 3850 10000 3200
Wire Wire Line
	13450 5450 14350 5450
Wire Wire Line
	13450 7350 14350 7350
Text Label 11050 6150 2    50   ~ 0
PA8_TIM1_CH1
$Comp
L Driver_FET:IR2103 U4
U 1 1
P 17250 6100
F 0 "U4" H 17250 6781 50  0000 C CNN
F 1 "EG2131" H 17250 6690 50  0000 C CNN
F 2 "" H 17250 6100 50  0001 C CIN
F 3 "" H 17250 6100 50  0001 C CNN
	1    17250 6100
	-1   0    0    -1  
$EndComp
Wire Wire Line
	16950 6300 16500 6300
$Comp
L Device:R R14
U 1 1
P 16100 6650
F 0 "R14" V 15893 6650 50  0000 C CNN
F 1 "33" V 15984 6650 50  0000 C CNN
F 2 "" V 16030 6650 50  0001 C CNN
F 3 "~" H 16100 6650 50  0001 C CNN
	1    16100 6650
	0    -1   1    0   
$EndComp
$Comp
L Device:R R13
U 1 1
P 16100 5650
F 0 "R13" V 15893 5650 50  0000 C CNN
F 1 "33" V 15984 5650 50  0000 C CNN
F 2 "" V 16030 5650 50  0001 C CNN
F 3 "~" H 16100 5650 50  0001 C CNN
	1    16100 5650
	0    -1   1    0   
$EndComp
$Comp
L Device:D D11
U 1 1
P 16850 5500
F 0 "D11" H 16850 5283 50  0000 C CNN
F 1 "FR107" H 16850 5374 50  0000 C CNN
F 2 "" H 16850 5500 50  0001 C CNN
F 3 "~" H 16850 5500 50  0001 C CNN
	1    16850 5500
	1    0    0    1   
$EndComp
$Comp
L Device:C C13
U 1 1
P 16500 6150
F 0 "C13" H 16615 6196 50  0000 L CNN
F 1 "106" H 16615 6105 50  0000 L CNN
F 2 "" H 16538 6000 50  0001 C CNN
F 3 "~" H 16500 6150 50  0001 C CNN
	1    16500 6150
	-1   0    0    -1  
$EndComp
Connection ~ 16500 6300
Wire Wire Line
	16500 6300 15250 6300
Wire Wire Line
	16700 5500 16500 5500
Wire Wire Line
	16500 5500 16500 5800
Wire Wire Line
	16950 5800 16500 5800
Connection ~ 16500 5800
Wire Wire Line
	16500 5800 16500 6000
Wire Wire Line
	16950 5900 16250 5900
Wire Wire Line
	16250 5900 16250 5650
Wire Wire Line
	15950 5650 15550 5650
Wire Wire Line
	16250 6650 16950 6650
Wire Wire Line
	16950 6650 16950 6400
Wire Wire Line
	15950 6650 15550 6650
$Comp
L power:GND #PWR021
U 1 1
P 17250 6600
F 0 "#PWR021" H 17250 6350 50  0001 C CNN
F 1 "GND" H 17255 6427 50  0000 C CNN
F 2 "" H 17250 6600 50  0001 C CNN
F 3 "" H 17250 6600 50  0001 C CNN
	1    17250 6600
	-1   0    0    -1  
$EndComp
$Comp
L power:GND #PWR022
U 1 1
P 17800 5750
F 0 "#PWR022" H 17800 5500 50  0001 C CNN
F 1 "GND" H 17805 5577 50  0000 C CNN
F 2 "" H 17800 5750 50  0001 C CNN
F 3 "" H 17800 5750 50  0001 C CNN
	1    17800 5750
	-1   0    0    -1  
$EndComp
$Comp
L Device:C C14
U 1 1
P 17800 5600
F 0 "C14" H 17915 5646 50  0000 L CNN
F 1 "104" H 17915 5555 50  0000 L CNN
F 2 "" H 17838 5450 50  0001 C CNN
F 3 "~" H 17800 5600 50  0001 C CNN
	1    17800 5600
	-1   0    0    -1  
$EndComp
Wire Wire Line
	17250 5600 17400 5600
Wire Wire Line
	17400 5600 17400 5450
Wire Wire Line
	17400 5450 17450 5450
Wire Wire Line
	17000 5500 17000 5600
Wire Wire Line
	17000 5600 17250 5600
Connection ~ 17250 5600
Wire Wire Line
	17450 5450 17450 3800
Connection ~ 17450 5450
Wire Wire Line
	17450 5450 17800 5450
Wire Wire Line
	17550 6100 18000 6100
Wire Wire Line
	17550 6200 18000 6200
Connection ~ 15250 6300
Wire Wire Line
	15250 6300 15250 6450
$Comp
L power:GND #PWR020
U 1 1
P 14550 7350
F 0 "#PWR020" H 14550 7100 50  0001 C CNN
F 1 "GND" H 14555 7177 50  0000 C CNN
F 2 "" H 14550 7350 50  0001 C CNN
F 3 "" H 14550 7350 50  0001 C CNN
	1    14550 7350
	1    0    0    -1  
$EndComp
Connection ~ 14550 7350
Wire Wire Line
	14550 7350 15250 7350
Wire Wire Line
	3750 2200 8650 2200
Text Label 18000 6100 0    50   ~ 0
PA9_TIM1_CH2
Text Label 18000 6200 0    50   ~ 0
PB14_TIM1_CH2N
Wire Wire Line
	11150 6100 11050 6100
Wire Wire Line
	11050 6100 11050 6200
Wire Wire Line
	11050 6200 11150 6200
Wire Wire Line
	10900 5450 11300 5450
Wire Wire Line
	11150 3200 11150 3950
$Comp
L Regulator_Linear:LM317_TO-220 U6
U 1 1
P 11450 3950
F 0 "U6" H 11450 4192 50  0000 C CNN
F 1 "LM317" H 11450 4101 50  0000 C CNN
F 2 "" H 11450 4200 50  0001 C CIN
F 3 "" H 11450 3950 50  0001 C CNN
	1    11450 3950
	1    0    0    -1  
$EndComp
Connection ~ 11150 3950
$Comp
L Device:R R17
U 1 1
P 11850 4100
F 0 "R17" H 11920 4146 50  0000 L CNN
F 1 "100" H 11920 4055 50  0000 L CNN
F 2 "" V 11780 4100 50  0001 C CNN
F 3 "~" H 11850 4100 50  0001 C CNN
	1    11850 4100
	1    0    0    -1  
$EndComp
$Comp
L Device:R R15
U 1 1
P 11450 4450
F 0 "R15" H 11520 4496 50  0000 L CNN
F 1 "900" H 11520 4405 50  0000 L CNN
F 2 "" V 11380 4450 50  0001 C CNN
F 3 "~" H 11450 4450 50  0001 C CNN
	1    11450 4450
	1    0    0    -1  
$EndComp
$Comp
L power:GND #PWR023
U 1 1
P 11600 4600
F 0 "#PWR023" H 11600 4350 50  0001 C CNN
F 1 "GND" H 11605 4427 50  0000 C CNN
F 2 "" H 11600 4600 50  0001 C CNN
F 3 "" H 11600 4600 50  0001 C CNN
	1    11600 4600
	1    0    0    -1  
$EndComp
$Comp
L Device:CP C16
U 1 1
P 12250 4100
F 0 "C16" H 12368 4146 50  0000 L CNN
F 1 "470UF" H 12368 4055 50  0000 L CNN
F 2 "" H 12288 3950 50  0001 C CNN
F 3 "~" H 12250 4100 50  0001 C CNN
	1    12250 4100
	1    0    0    -1  
$EndComp
Wire Wire Line
	11850 4250 11450 4250
Wire Wire Line
	11450 4300 11450 4250
Connection ~ 11450 4250
Wire Wire Line
	12250 4250 12250 4600
Wire Wire Line
	12250 4600 11600 4600
Connection ~ 11600 4600
Wire Wire Line
	11600 4600 11450 4600
Wire Wire Line
	11750 3950 11850 3950
Wire Wire Line
	12750 3950 12750 5100
Wire Wire Line
	12750 5100 10900 5100
Wire Wire Line
	10900 5100 10900 5450
Connection ~ 11850 3950
Wire Wire Line
	11850 3950 12250 3950
Connection ~ 12250 3950
Wire Wire Line
	12250 3950 12750 3950
Connection ~ 10900 5450
Wire Wire Line
	17450 3800 12750 3800
Wire Wire Line
	12750 3800 12750 3950
Connection ~ 12750 3950
$Comp
L COG12864-cache:LMV358 U5
U 1 1
P 5450 3300
F 0 "U5" H 5450 2933 50  0000 C CNN
F 1 "LMV722" H 5450 3024 50  0000 C CNN
F 2 "" H 5450 3300 50  0001 C CNN
F 3 "" H 5450 3300 50  0001 C CNN
	1    5450 3300
	1    0    0    1   
$EndComp
Connection ~ 5750 3300
$Comp
L COG12864-cache:LMV358 U5
U 2 1
P 2500 3350
F 0 "U5" H 2500 3717 50  0000 C CNN
F 1 "LMV722" H 2500 3626 50  0000 C CNN
F 2 "" H 2500 3350 50  0001 C CNN
F 3 "" H 2500 3350 50  0001 C CNN
	2    2500 3350
	-1   0    0    -1  
$EndComp
$Comp
L COG12864-cache:LMV358 U5
U 3 1
P 5700 5450
F 0 "U5" V 5375 5450 50  0000 C CNN
F 1 "LMV722" V 5466 5450 50  0000 C CNN
F 2 "" H 5700 5450 50  0001 C CNN
F 3 "" H 5700 5450 50  0001 C CNN
	3    5700 5450
	0    1    1    0   
$EndComp
$Comp
L Device:R R16
U 1 1
P 3050 2650
F 0 "R16" V 3257 2650 50  0000 C CNN
F 1 "R" V 3166 2650 50  0000 C CNN
F 2 "" V 2980 2650 50  0001 C CNN
F 3 "~" H 3050 2650 50  0001 C CNN
	1    3050 2650
	0    -1   -1   0   
$EndComp
$Comp
L Device:R R18
U 1 1
P 3100 3800
F 0 "R18" V 2893 3800 50  0000 C CNN
F 1 "R" V 2984 3800 50  0000 C CNN
F 2 "" V 3030 3800 50  0001 C CNN
F 3 "~" H 3100 3800 50  0001 C CNN
	1    3100 3800
	0    1    1    0   
$EndComp
Wire Wire Line
	3250 3800 3350 3800
Connection ~ 3350 3800
Wire Wire Line
	2950 3800 2800 3800
Wire Wire Line
	2800 3800 2800 3450
Wire Wire Line
	2800 3250 2800 2650
Wire Wire Line
	2800 2650 2900 2650
Wire Wire Line
	3200 2650 3750 2650
Text Label 2100 3350 2    50   ~ 0
PB6_TIM4_CH1_guoling
Wire Wire Line
	2200 3350 2100 3350
Text Label 8900 10150 0    50   ~ 0
PB6_TIM4_CH1_guoling
Wire Wire Line
	7050 11200 6950 11200
Wire Wire Line
	11750 6650 12450 6650
$Comp
L Device:CP C15
U 1 1
P 14350 6300
F 0 "C15" H 14468 6346 50  0000 L CNN
F 1 "470UF" H 14468 6255 50  0000 L CNN
F 2 "" H 14388 6150 50  0001 C CNN
F 3 "~" H 14350 6300 50  0001 C CNN
	1    14350 6300
	1    0    0    -1  
$EndComp
Wire Wire Line
	14350 6150 14350 5450
Connection ~ 14350 5450
Wire Wire Line
	14350 5450 15250 5450
Wire Wire Line
	14350 6450 14350 7350
Connection ~ 14350 7350
Wire Wire Line
	14350 7350 14550 7350
Wire Wire Line
	8850 10150 9000 10150
$Comp
L Switch:SW_Push SW1
U 1 1
P 10500 12250
F 0 "SW1" H 10500 12535 50  0000 C CNN
F 1 "SW_Push" H 10500 12444 50  0000 C CNN
F 2 "" H 10500 12450 50  0001 C CNN
F 3 "~" H 10500 12450 50  0001 C CNN
	1    10500 12250
	1    0    0    -1  
$EndComp
$Comp
L Switch:SW_Push SW2
U 1 1
P 10500 12700
F 0 "SW2" H 10500 12985 50  0000 C CNN
F 1 "SW_Push" H 10500 12894 50  0000 C CNN
F 2 "" H 10500 12900 50  0001 C CNN
F 3 "~" H 10500 12900 50  0001 C CNN
	1    10500 12700
	1    0    0    -1  
$EndComp
$Comp
L Device:R R19
U 1 1
P 10150 12250
F 0 "R19" V 9943 12250 50  0000 C CNN
F 1 "1K" V 10034 12250 50  0000 C CNN
F 2 "" V 10080 12250 50  0001 C CNN
F 3 "~" H 10150 12250 50  0001 C CNN
	1    10150 12250
	0    1    1    0   
$EndComp
$Comp
L Device:R R20
U 1 1
P 10150 12700
F 0 "R20" V 9943 12700 50  0000 C CNN
F 1 "1K" V 10034 12700 50  0000 C CNN
F 2 "" V 10080 12700 50  0001 C CNN
F 3 "~" H 10150 12700 50  0001 C CNN
	1    10150 12700
	0    1    1    0   
$EndComp
Wire Wire Line
	10700 12250 10700 12500
$Comp
L power:GND #PWR024
U 1 1
P 10850 12750
F 0 "#PWR024" H 10850 12500 50  0001 C CNN
F 1 "GND" H 10855 12577 50  0000 C CNN
F 2 "" H 10850 12750 50  0001 C CNN
F 3 "" H 10850 12750 50  0001 C CNN
	1    10850 12750
	1    0    0    -1  
$EndComp
Wire Wire Line
	10850 12750 10850 12500
Wire Wire Line
	10850 12500 10700 12500
Connection ~ 10700 12500
Wire Wire Line
	10700 12500 10700 12700
Wire Wire Line
	9950 12700 10000 12700
Wire Wire Line
	8850 11900 10000 11900
Wire Wire Line
	10000 11900 10000 12250
Wire Wire Line
	8850 12000 9950 12000
Wire Wire Line
	9950 12000 9950 12700
Wire Wire Line
	5350 4750 5350 5150
Connection ~ 5350 5150
Wire Wire Line
	5350 5150 5350 5350
$EndSCHEMATC
